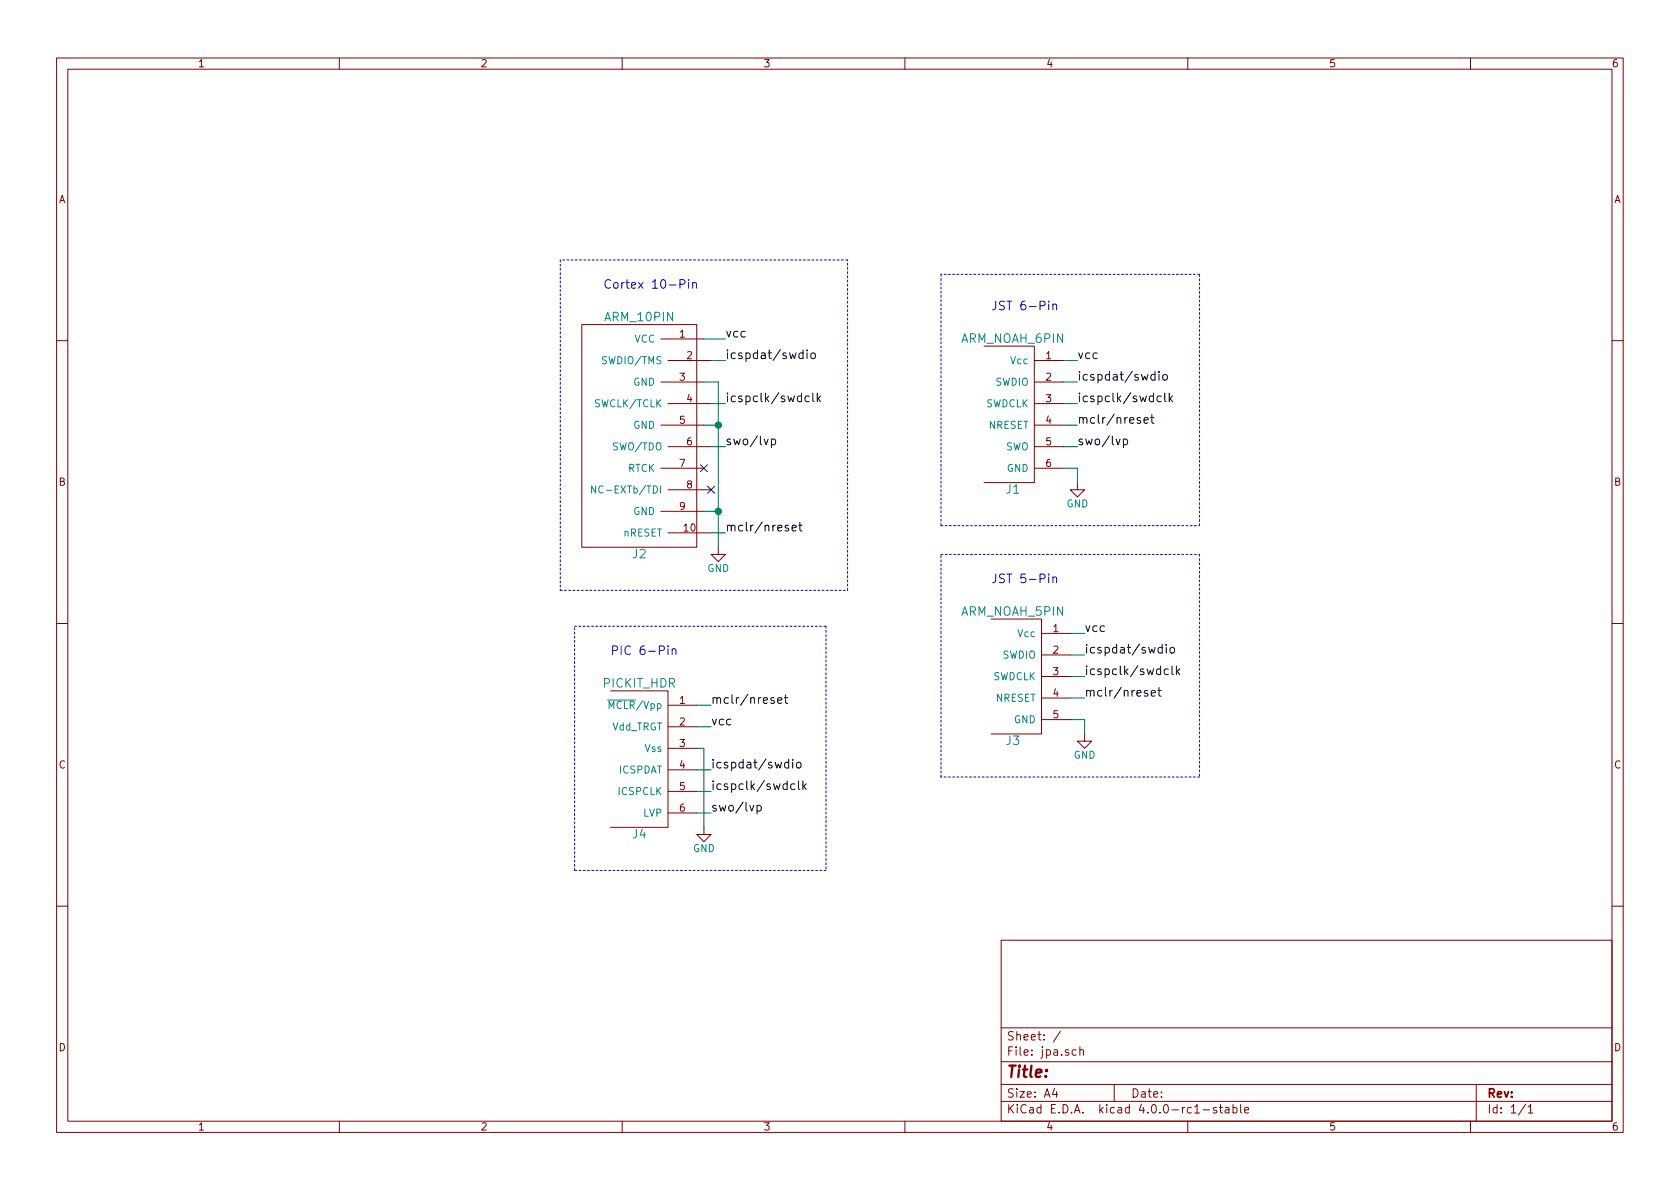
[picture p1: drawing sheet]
EESchema Schematic File Version 2
LIBS:power
LIBS:device
LIBS:transistors
LIBS:conn
LIBS:linear
LIBS:regul
LIBS:74xx
LIBS:cmos4000
LIBS:adc-dac
LIBS:memory
LIBS:xilinx
LIBS:microcontrollers
LIBS:dsp
LIBS:microchip
LIBS:analog_switches
LIBS:motorola
LIBS:texas
LIBS:intel
LIBS:audio
LIBS:interface
LIBS:digital-audio
LIBS:philips
LIBS:display
LIBS:cypress
LIBS:siliconi
LIBS:opto
LIBS:atmel
LIBS:contrib
LIBS:valves
LIBS:kicadlib
LIBS:jpa-cache
EELAYER 25 0
EELAYER END
$Descr A4 11693 8268
encoding utf-8
Sheet 1 1
Title ""
Date ""
Rev ""
Comp ""
Comment1 ""
Comment2 ""
Comment3 ""
Comment4 ""
$EndDescr
Text Label 4950 5500 0    60   ~ 0
icspclk/swdclk
Text Label 4950 4900 0    60   ~ 0
mclr/nreset
Text Label 4950 5350 0    60   ~ 0
icspdat/swdio
Text Label 4950 5050 0    60   ~ 0
vcc
$Comp
L GND #PWR01
U 1 1
P 4900 5750
F 0 "#PWR01" H 4900 5500 50  0001 C CNN
F 1 "GND" H 4900 5600 50  0000 C CNN
F 2 "" H 4900 5750 60  0000 C CNN
F 3 "" H 4900 5750 60  0000 C CNN
	1    4900 5750
	1    0    0    -1  
$EndComp
Wire Wire Line
	4850 5200 4900 5200
Wire Wire Line
	4900 5200 4900 5750
$Comp
L ARM_10PIN J2
U 1 1
P 4450 2850
F 0 "J2" H 4450 1850 60  0000 C CNN
F 1 "ARM_10PIN" H 4450 3500 60  0000 C CNN
F 2 "kicadlib:ARM_10_PIN" H 4450 2850 60  0001 C CNN
F 3 "" H 4450 2850 60  0000 C CNN
	1    4450 2850
	1    0    0    -1  
$EndComp
$Comp
L GND #PWR02
U 1 1
P 5000 3800
F 0 "#PWR02" H 5000 3550 50  0001 C CNN
F 1 "GND" H 5000 3650 50  0000 C CNN
F 2 "" H 5000 3800 60  0000 C CNN
F 3 "" H 5000 3800 60  0000 C CNN
	1    5000 3800
	1    0    0    -1  
$EndComp
Wire Wire Line
	5000 3550 4900 3550
Wire Wire Line
	5000 2650 5000 3800
Wire Wire Line
	4900 2950 5000 2950
Connection ~ 5000 3550
Wire Wire Line
	4900 2650 5000 2650
Connection ~ 5000 2950
NoConn ~ 4900 3250
NoConn ~ 4950 3400
Text Label 5050 2500 0    60   ~ 0
icspdat/swdio
Text Label 5050 2800 0    60   ~ 0
icspclk/swdclk
Text Label 5050 3700 0    60   ~ 0
mclr/nreset
Wire Wire Line
	5050 3700 4950 3700
Wire Wire Line
	5050 2800 4950 2800
Wire Wire Line
	4950 2500 5050 2500
Wire Wire Line
	5050 2350 4900 2350
Text Label 7550 4550 0    60   ~ 0
icspdat/swdio
Text Label 7550 4700 0    60   ~ 0
icspclk/swdclk
Text Label 7550 4850 0    60   ~ 0
mclr/nreset
$Comp
L GND #PWR03
U 1 1
P 7550 5100
F 0 "#PWR03" H 7550 4850 50  0001 C CNN
F 1 "GND" H 7550 4950 50  0000 C CNN
F 2 "" H 7550 5100 60  0000 C CNN
F 3 "" H 7550 5100 60  0000 C CNN
	1    7550 5100
	1    0    0    -1  
$EndComp
Wire Wire Line
	7550 5100 7550 5000
Wire Wire Line
	7550 5000 7450 5000
Wire Wire Line
	7450 4850 7550 4850
Wire Wire Line
	7550 4400 7450 4400
Wire Wire Line
	7450 4550 7550 4550
Wire Wire Line
	7550 4700 7450 4700
Text Label 5050 2350 0    60   ~ 0
vcc
Text Label 7550 4400 0    60   ~ 0
vcc
Wire Wire Line
	4950 5500 4850 5500
Wire Wire Line
	4950 5350 4850 5350
Wire Wire Line
	4950 5050 4850 5050
Wire Wire Line
	4950 4900 4850 4900
Text Label 5050 3100 0    60   ~ 0
swo/lvp
Wire Wire Line
	5050 3100 4950 3100
$Comp
L ARM_NOAH_5PIN J3
U 1 1
P 7450 4600
F 0 "J3" H 7050 4050 60  0000 C CNN
F 1 "ARM_NOAH_5PIN" H 7050 4950 60  0000 C CNN
F 2 "kicadlib:SMD_JST_5_PIN_VERT" H 7450 4600 60  0001 C CNN
F 3 "" H 7450 4600 60  0000 C CNN
	1    7450 4600
	1    0    0    -1  
$EndComp
$Comp
L PICKIT_HDR J4
U 1 1
P 4850 5250
F 0 "J4" H 4450 4700 60  0000 C CNN
F 1 "PICKIT_HDR" H 4450 5750 60  0000 C CNN
F 2 "" H 4850 5250 60  0001 C CNN
F 3 "" H 4850 5250 60  0000 C CNN
	1    4850 5250
	1    0    0    -1  
$EndComp
Text Notes 4200 2000 0    60   ~ 0
Cortex 10-Pin
Text Notes 4250 4550 0    60   ~ 0
PIC 6-Pin
Text Label 4950 5650 0    60   ~ 0
swo/lvp
Wire Wire Line
	4850 5650 4950 5650
Text Label 7500 3100 0    60   ~ 0
swo/lvp
Text Label 7500 2650 0    60   ~ 0
icspdat/swdio
Text Label 7500 2800 0    60   ~ 0
icspclk/swdclk
Text Label 7500 2950 0    60   ~ 0
mclr/nreset
Text Label 7500 2500 0    60   ~ 0
vcc
$Comp
L GND #PWR04
U 1 1
P 7500 3350
F 0 "#PWR04" H 7500 3100 50  0001 C CNN
F 1 "GND" H 7500 3200 50  0000 C CNN
F 2 "" H 7500 3350 60  0000 C CNN
F 3 "" H 7500 3350 60  0000 C CNN
	1    7500 3350
	1    0    0    -1  
$EndComp
Wire Wire Line
	7400 3100 7500 3100
Wire Wire Line
	7500 2950 7400 2950
Wire Wire Line
	7400 2800 7500 2800
Wire Wire Line
	7500 2650 7400 2650
Wire Wire Line
	7400 2500 7500 2500
Text Notes 6900 2150 0    60   ~ 0
JST 6-Pin
Text Notes 6900 4050 0    60   ~ 0
JST 5-Pin
Wire Notes Line
	3900 1800 3900 4100
Wire Notes Line
	3900 4100 5900 4100
Wire Notes Line
	5900 4100 5900 1800
Wire Notes Line
	5900 1800 3900 1800
Wire Notes Line
	4000 4350 5750 4350
Wire Notes Line
	5750 4350 5750 6050
Wire Notes Line
	5750 6050 4000 6050
Wire Notes Line
	4000 6050 4000 4350
Wire Notes Line
	6550 3850 8350 3850
Wire Notes Line
	8350 3850 8350 5400
Wire Notes Line
	8350 5400 6550 5400
Wire Notes Line
	6550 5400 6550 3850
Wire Notes Line
	6550 1900 6550 3650
Wire Notes Line
	6550 3650 8350 3650
Wire Notes Line
	8350 3650 8350 1900
Wire Notes Line
	8350 1900 6550 1900
$Comp
L ARM_NOAH_6PIN J1
U 1 1
P 7400 2700
F 0 "J1" H 7050 2000 60  0000 C CNN
F 1 "ARM_NOAH_6PIN" H 7050 3050 60  0000 C CNN
F 2 "kicadlib:SMD_JST_6_PIN_VERT" H 7400 2700 60  0001 C CNN
F 3 "" H 7400 2700 60  0000 C CNN
	1    7400 2700
	1    0    0    -1  
$EndComp
Wire Wire Line
	7500 3350 7500 3250
Wire Wire Line
	7500 3250 7400 3250
$EndSCHEMATC
